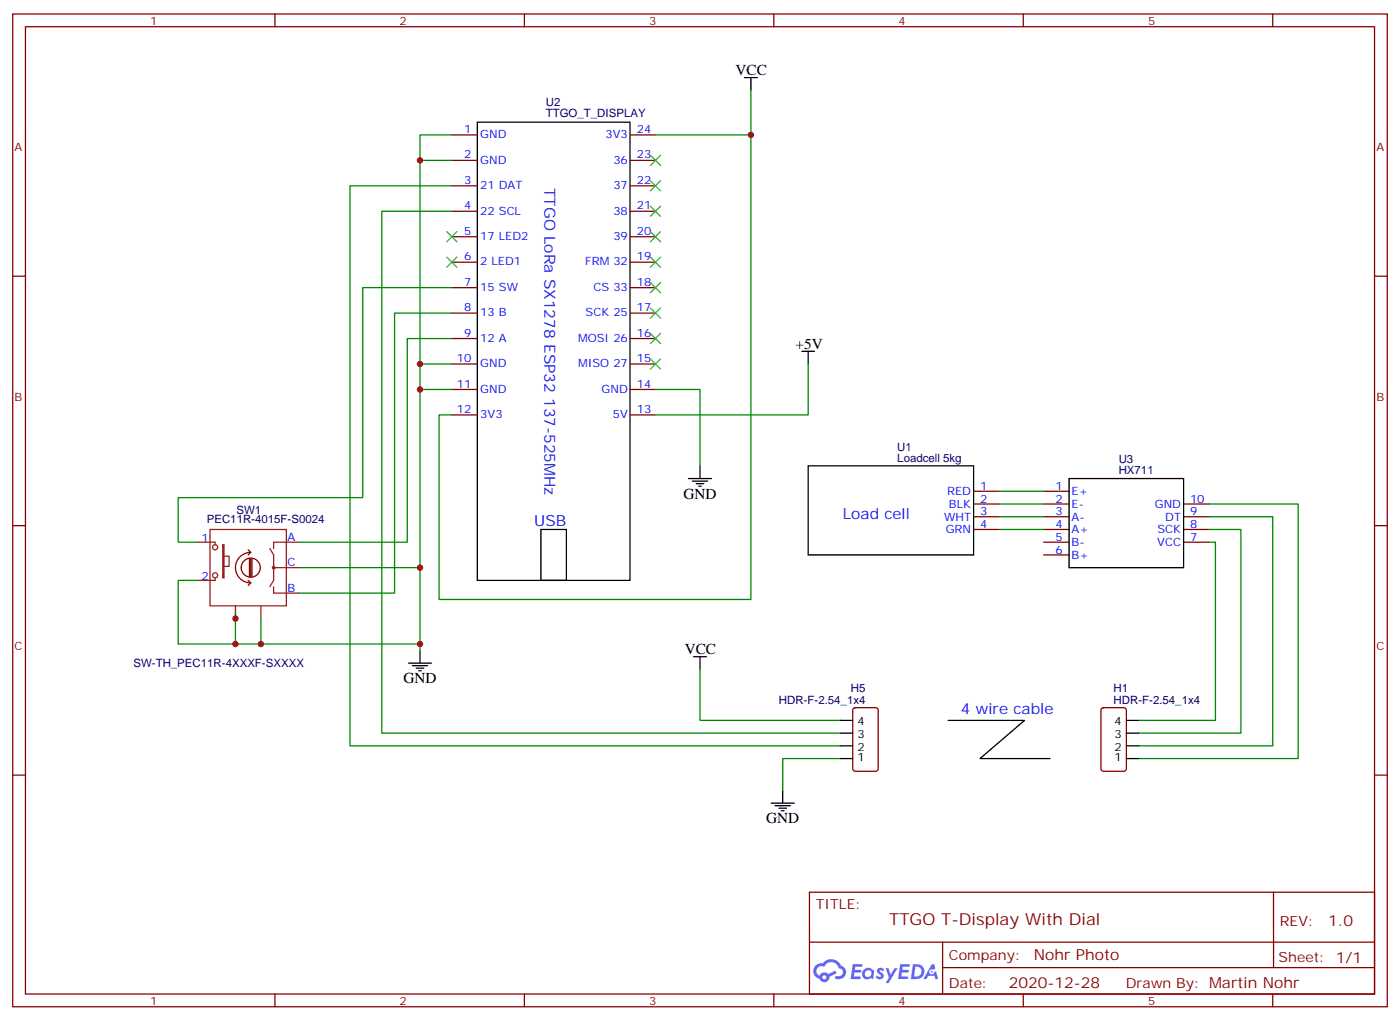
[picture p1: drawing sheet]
<svg xmlns="http://www.w3.org/2000/svg" width="388mm" height="283mm" viewBox="0 0 388 283" stroke-linecap="round" stroke-linejoin="round" font-family="sans-serif">
<g fill="none" stroke="#870000" stroke-width=".35">
<path d="M3.5 3.9h381v275.1h-381zM7.1 7.4h373.9v268.1h-373.9zM76.2 3.9v3.5M145.3 3.9v3.5M214.5 3.9v3.5M283.6 3.9v3.5M352.8 3.9v3.5M3.5 76.6h3.6M381 76.6h3.5M3.5 145.7h3.6M381 145.7h3.5M3.5 214.8h3.6"/>
<path d="M381 214.8h3.5M224.4 247.3h156.6v28.2h-156.6zM353 247.3v20.9M76.2 275.5v3.5M145.3 275.5v3.5M214.5 275.5v3.5M224.4 261.1h156.5M261.3 268.2h119.6M261.3 261.1v14.2M283.6 275.5v3.5M352.8 275.5v3.5"/>
</g>
<g fill="#5487ff">
<path d="M243.4 268.5a1.22 1.22 0 0 1 1.7 .2l-.4 .6a.47 .47 0 0 0-.4-.4 .47 .47 0 0 0-.5 .2l.1 .1a1.23 1.23 0 0 1 .8 2 1.44 1.44 0 0 1-2.1-.3l.5-.6 .8 .5a.29 .29 0 0 0 .3-.3 .29 .29 0 0 0-.3-.3 1.04 1.04 0 0 1-.5-1.7z"/>
<path d="M236.4 267.2h2.3l.3 .2-.1 .5-1.8 .1-.1 .8h1.5l.3 .4-.4 .4h-1.6l-.1 1.1h1.7l.2 .3-.2 .3-2.6 .1z"/>
<path d="M249.5 267.2h2.4l.3 .2-.1 .5-1.9 .1-.1 .8h1.5l.4 .4-.4 .4h-1.6l-.2 1.1h1.8l.1 .3-.1 .3-2.7 .1z"/>
<path d="M258.3 267.2h.7l.3 1.3-.6 .3a.69 .69 0 0 0-1 .3 .69 .69 0 0 0 .4 .9 .69 .69 0 0 0 .9-.6l.5-.2 .5 2.2h-.8l-.2-.9h-1.7l-.5 .9h-.9z"/>
<path d="M245.5 268.3h.8l.6 1.8 1.1-1.8h.8l-2.5 4.2h-.8l.9-1.5z"/>
<path d="M253 267.2l-.6 4.2h1.4a2.11 2.11 0 0 0 2.4-2.1 2.11 2.11 0 0 0-2.5-2.1zM253.8 268a1.39 1.39 0 0 1 1.6 1.4 1.39 1.39 0 0 1-1.8 1.3h-.2z"/>
<path d="M239.4 268.8a1.54 1.54 0 0 0-.1 2.2 1.54 1.54 0 0 0 2.1 .1l.6 .3 .3-2.3-.1-.3h-.4a1.49 1.49 0 0 0-2.4 0zM239.6 269.8a.95 .95 0 0 1 1.9 0 .95 .95 0 0 1-1.9 0z"/>
<path d="M226.1 267.6a2.18 2.18 0 0 0 1 3.7 1.44 1.44 0 0 0 1.7 .9 1.44 1.44 0 0 0 1.1-1.4l2-1.1-.4-.7-1.9 1a1.47 1.47 0 0 0-2.5 .4 1.39 1.39 0 0 1-.6-1.9 1.39 1.39 0 0 1 2-.5 2.12 2.12 0 0 1 2.1-1.3 2.12 2.12 0 0 1 1.9 1.7 1.14 1.14 0 0 1 1.1 1.4 1.14 1.14 0 0 1-1.6 .7 .43 .43 0 0 0-.6 .4 .43 .43 0 0 0 .5 .5 1.98 1.98 0 0 0 2.5-1.2 1.98 1.98 0 0 0-1.3-2.6 3.1 3.1 0 0 0-5.2-.6l-.9 .1zM228 270.9a.54 .54 0 0 1 1 0 .54 .54 0 0 1-1 0z"/>
<circle cx="258.3" cy="269.3" r=".26"/>
</g>
<g fill="none" stroke="#000" stroke-width=".35">
<path d="M132.3 33.9h42.3v127h-42.3zM206.4 21.5h3.5M208.1 21.5v3.5M222.2 97.4h3.6M224 97.4v3.5M190.9 132.6h6.3M191.9 133.4h4.2M193 134.1h2.1M193.7 134.8h.7M194 129.1v3.5M224 129.1h45.9v24.7h-45.9zM296.3 132.6h31.8v24.7h-31.8z"/>
<path d="M149.9 146.8h7.1v14.1h-7.1zM113.2 183.8h6.4M114.3 184.5h4.2M115.4 185.2h2.1M116.1 185.9h.7M116.4 180.3v3.5M192.3 182h3.5M194 182v3.6M232.8 199.7h3.6M262.8 199.7h21.2l-12.4 10.6h19.4M312.2 199.7h3.5M217 219.1v3.5"/>
<path d="M232.8 210.3h3.6M232.8 206.7h3.6M232.8 203.2h3.6M312.2 210.3h3.5M312.2 206.7h3.5M312.2 203.2h3.5M213.8 222.6h6.3M214.8 223.3h4.3M215.9 224h2.1M216.6 224.7h.7"/>
</g>
<g fill="none" stroke="#870000" stroke-width=".35">
<path d="M125.2 37.4h7.1M174.6 37.4h7.1M125.2 58.6h7.1M125.2 51.5h7.1M125.2 44.5h7.1M174.6 58.6h7.1M174.6 51.5h7.1M174.6 44.5h7.1M125.2 79.7h7.1M125.2 72.7h7.1M125.2 65.6h7.1M174.6 79.7h7.1"/>
<path d="M174.6 72.7h7.1M174.6 65.6h7.1M125.2 93.8h7.1M125.2 86.8h7.1M174.6 93.8h7.1M174.6 86.8h7.1M125.2 115h7.1M125.2 108h7.1M125.2 100.9h7.1M174.6 115h7.1M174.6 108h7.1M174.6 100.9h7.1"/>
<path d="M269.9 139.7h7M269.9 136.2h7M289.3 139.7h7M289.3 136.2h7M328.1 139.7h7M269.9 143.2h7M269.9 146.8h7M289.3 143.2h7M289.3 146.8h7M289.3 153.8h7M289.3 150.3h7M328.1 143.2h7"/>
<path d="M328.1 146.8h7M328.1 150.3h7M236.6 196.4l.5-.3h5.6l.7 .5v16.5l-.4 .6-5.9 .1-.7-.5v-16.4zM305.4 196.4l.5-.3h5.6l.7 .5v16.5l-.5 .6-5.8 .1-.7-.5v-16.4z"/>
</g>
<g fill="none" stroke="#008700" stroke-width=".35">
<path d="M125.2 37.4h-8.8v63.5M208.1 25v12.4h-26.4M208.1 37.4v128.8h-86.4v-51.2h3.5M116.4 44.5h8.8M125.2 51.5h-28.2v155.2h135.8M125.2 58.6h-19.4v144.6h127M125.2 79.7h-24.7v58.2h-51.1v12.4h5.3M125.2 93.8h-12.3v56.5h-30M125.2 86.8h-15.8v77.6h-26.5M116.4 108h8.8M125.2 100.9h-8.8v56.4h-33.5M181.7 108h12.3v21.1"/>
<path d="M224 100.9v14.1h-42.3M276.9 136.2h12.4M276.9 139.7h12.4M335.1 139.7h24.7v70.6h-44.1M116.4 157.3v23M276.9 143.2h12.4M276.9 146.8h12.4M335.1 150.3h1.8v49.4h-21.2M335.1 143.2h17.7v63.5h-37.1M335.1 146.8h8.9v56.4h-28.3M54.7 160.9h-5.3v17.6h15.9M65.3 169.7v8.8h7"/>
<path d="M72.3 171.5v7h44.1M194 185.6v14.1h38.8M232.8 210.3h-15.8v8.8"/>
</g>
<g fill="none" stroke="#3c3" stroke-width=".35">
<path d="M180.3 43l2.8 2.9M180.3 50.1l2.8 2.8M180.3 57.2l2.8 2.8M183.1 43l-2.8 2.9M183.1 50.1l-2.8 2.8M183.1 57.2l-2.8 2.8M123.8 71.3l2.8 2.8M123.8 64.2l2.8 2.8M126.6 71.3l-2.8 2.8M126.6 64.2l-2.8 2.8M180.3 64.2l2.8 2.8M180.3 71.3l2.8 2.8"/>
<path d="M180.3 78.3l2.8 2.8M183.1 64.2l-2.8 2.8M183.1 71.3l-2.8 2.8M183.1 78.3l-2.8 2.8M180.3 92.4l2.8 2.9M180.3 85.4l2.8 2.8M180.3 99.5l2.8 2.8M183.1 92.4l-2.8 2.9M183.1 85.4l-2.8 2.8M183.1 99.5l-2.8 2.8"/>
</g>
<g fill="none" stroke="#8c2424" stroke-width=".35">
<path d="M54.7 150.3h4.9v.7M58.2 146.8h21.2v21.1h-21.2zM61.7 151h.4v9.2h-.4zM62.1 154.2h1.4v2.8h-1.4M74.8 152l1 1.8v7.1l-1 1.7M75.8 157.3h7.1M82.9 150.3h-7.1v1.7M59.6 160.2v.7h-4.9M65.3 167.9v3.6M72.3 167.9v3.6M75.8 162.6v1.8h7.1"/>
<circle cx="59.6" cy="159.5" r=".71"/>
<circle cx="59.6" cy="151.7" r=".71"/>
<circle cx="75.8" cy="157.3" r=".35"/>
</g>
<path d="M66.9 157.3a2.65 2.65 0 0 1 3.7-2.4 2.65 2.65 0 0 1 .6 4.5 2.65 2.65 0 0 1-4.3-1.4v-.5M68.8 152.4l.7 .7M69.1 154.9v4.9M69.5 153.1a4.2 4.2 0 0 0-4.2 4.2 4.2 4.2 0 0 0 4.2 4.3M69.5 154.9v4.9M69.5 153.1l-.7 .7M69.8 154.9v4.9M68.8 160.9l.7 .7M69.5 161.6l-.7 .7" fill="none" stroke="#850000" stroke-width=".35"/>
<g fill="#c00">
<circle cx="116.4" cy="107.9" r=".88"/>
<circle cx="116.4" cy="100.9" r=".88"/>
<circle cx="116.4" cy="44.4" r=".88"/>
<circle cx="116.4" cy="157.3" r=".88"/>
<circle cx="116.4" cy="178.5" r=".88"/>
<circle cx="72.3" cy="178.5" r=".88"/>
<circle cx="65.3" cy="171.4" r=".88"/>
<circle cx="65.3" cy="178.5" r=".88"/>
<circle cx="208.1" cy="37.4" r=".88"/>
</g>
<text font-size="4.6" fill="#800" x="246.5" y="256.3">TTGO T-Display With Dial</text>
<g font-size="4.2">
<text x="203.9" y="20.8">VCC</text>
<text x="220.5" y="96.7">+5V</text>
<text x="189.4" y="138.3">GND</text>
<text x="189.8" y="181.3">VCC</text>
<text x="111.8" y="189.4">GND</text>
<text x="212.4" y="228.2">GND</text>
</g>
<g font-size="4.2" fill="#00f">
<text x="150.9" y="52.1" transform="rotate(90 150.9 52.1)">TTGO LoRa SX1278 ESP32 137-525MHz</text>
<text x="233.6" y="143.9">Load cell</text>
<text x="148.1" y="145.8">USB</text>
<text x="266.3" y="197.9">4 wire cable</text>
</g>
<g font-size="4.2" fill="#800">
<text x="368.2" y="256.6">1.0</text>
<text x="286.5" y="266.1">Nohr Photo</text>
<text x="279.6" y="273.9">2020-12-28</text>
</g>
<g font-size="3.9" fill="#800">
<text x="226.1" y="251.9">TITLE:</text>
<text x="354.8" y="256.6">REV:</text>
<text x="263" y="266.1">Company:</text>
<text x="354.4" y="266.7">Sheet: 1/1</text>
<text x="263" y="273.8">Date:</text>
<text x="312.1" y="273.8">Drawn By: Martin Nohr</text>
</g>
<g font-size="3.2" fill="#800">
<text x="41.6" y="6.9">1</text>
<text x="110.8" y="6.9">2</text>
<text x="179.9" y="6.9">3</text>
<text x="249.1" y="6.9">4</text>
<text x="318.2" y="6.9">5</text>
<text x="4.1" y="42">A</text>
<text x="381.5" y="42">A</text>
<text x="4.1" y="111.1">B</text>
<text x="381.5" y="111.1">B</text>
<text x="4.1" y="180.3">C</text>
<text x="381.5" y="180.3">C</text>
<text x="41.6" y="278.5">1</text>
<text x="110.8" y="278.5">2</text>
<text x="179.9" y="278.5">3</text>
<text x="249.1" y="278.5">4</text>
<text x="318.2" y="278.5">5</text>
</g>
<g font-size="3.2" fill="#000080">
<text x="151.3" y="29.4">U2</text>
<text x="151.3" y="32.4">TTGO_T_DISPLAY</text>
<text x="248.7" y="124.9">U1</text>
<text x="248.7" y="128.1">Loadcell 5kg</text>
<text x="310.1" y="131.5">HX711</text>
<text x="310.1" y="128.3">U3</text>
<text x="65.6" y="142.4">SW1</text>
<text x="57.3" y="145">PEC11R-4015F-S0024</text>
<text x="37" y="185">SW-TH_PEC11R-4XXXF-SXXXX</text>
<text x="235.8" y="191.9">H5</text>
<text x="308.7" y="191.9">H1</text>
<text x="215.9" y="195.1">HDR-F-2.54_1x4</text>
<text x="308.7" y="195.1">HDR-F-2.54_1x4</text>
</g>
<g font-size="3.2" fill="#00f">
<text x="128.6" y="36.9">1</text>
<text x="133.1" y="38.3">GND</text>
<text x="167.8" y="38.3">3V3</text>
<text x="176.5" y="36.9">24</text>
<text x="128.6" y="43.9">2</text>
<text x="133.1" y="45.3">GND</text>
<text x="170" y="45.3">36</text>
<text x="176.5" y="43.9">23</text>
<text x="128.6" y="51">3</text>
<text x="133.1" y="52.4">21 DAT</text>
<text x="170" y="52.4">37</text>
<text x="176.5" y="51">22</text>
<text x="128.6" y="58">4</text>
<text x="133.1" y="59.5">22 SCL</text>
<text x="170" y="59.5">38</text>
<text x="176.5" y="58">21</text>
<text x="128.6" y="65.1">5</text>
<text x="176.5" y="65.1">20</text>
<text x="133.1" y="66.5">17 LED2</text>
<text x="170" y="66.5">39</text>
<text x="128.6" y="72.2">6</text>
<text x="133.1" y="73.6">2 LED1</text>
<text x="162.2" y="73.6">FRM 32</text>
<text x="176.5" y="72.2">19</text>
<text x="128.6" y="79.2">7</text>
<text x="133.1" y="80.6">15 SW</text>
<text x="164.5" y="80.6">CS 33</text>
<text x="176.5" y="79.2">18</text>
<text x="128.6" y="86.3">8</text>
<text x="133.1" y="87.7">13 B</text>
<text x="162.3" y="87.7">SCK 25</text>
<text x="176.5" y="86.3">17</text>
<text x="128.6" y="93.3">9</text>
<text x="133.1" y="94.7">12 A</text>
<text x="160.2" y="94.7">MOSI 26</text>
<text x="176.5" y="93.3">16</text>
<text x="126.6" y="100.4">10</text>
<text x="133.1" y="101.8">GND</text>
<text x="160.2" y="101.8">MISO 27</text>
<text x="176.5" y="100.4">15</text>
<text x="126.6" y="107.4">11</text>
<text x="176.5" y="107.4">14</text>
<text x="133.1" y="108.8">GND</text>
<text x="166.8" y="108.8">GND</text>
<text x="126.6" y="114.5">12</text>
<text x="133.1" y="115.9">3V3</text>
<text x="169.9" y="115.9">5V</text>
<text x="176.5" y="114.5">13</text>
<text x="262.5" y="137.2">RED</text>
<text x="271.6" y="135.8">1</text>
<text x="292.6" y="135.8">1</text>
<text x="297" y="137.2">E+</text>
<text x="263" y="140.8">BLK</text>
<text x="271.6" y="139.3">2</text>
<text x="271.6" y="142.9">3</text>
<text x="292.6" y="139.3">2</text>
<text x="292.6" y="142.9">3</text>
<text x="297" y="140.8">E-</text>
<text x="320.1" y="140.8">GND</text>
<text x="329.8" y="139.3">10</text>
<text x="329.8" y="142.9">9</text>
<text x="79.7" y="149.9">A</text>
<text x="261.7" y="144.3">WHT</text>
<text x="262.1" y="147.8">GRN</text>
<text x="271.6" y="146.4">4</text>
<text x="292.6" y="146.4">4</text>
<text x="292.6" y="149.9">5</text>
<text x="297" y="144.3">A-</text>
<text x="297" y="147.8">A+</text>
<text x="320.8" y="147.8">SCK</text>
<text x="323" y="144.3">DT</text>
<text x="329.8" y="146.4">8</text>
<text x="329.8" y="149.9">7</text>
<text x="55.8" y="150.3">1</text>
<text x="292.6" y="153.5">6</text>
<text x="297" y="154.9">B+</text>
<text x="297" y="151.3">B-</text>
<text x="320.8" y="151.3">VCC</text>
<text x="55.8" y="160.9">2</text>
<text x="79.7" y="157">C</text>
<text x="79.7" y="164">B</text>
</g>
<g font-size="3.2">
<text x="237.7" y="201.1">4</text>
<text x="308.9" y="201.1">4</text>
<text x="237.7" y="208.1">2</text>
<text x="237.7" y="204.6">3</text>
<text x="308.9" y="208.1">2</text>
<text x="308.9" y="204.6">3</text>
<text x="237.7" y="211">1</text>
<text x="308.9" y="211">1</text>
</g>
</svg>
